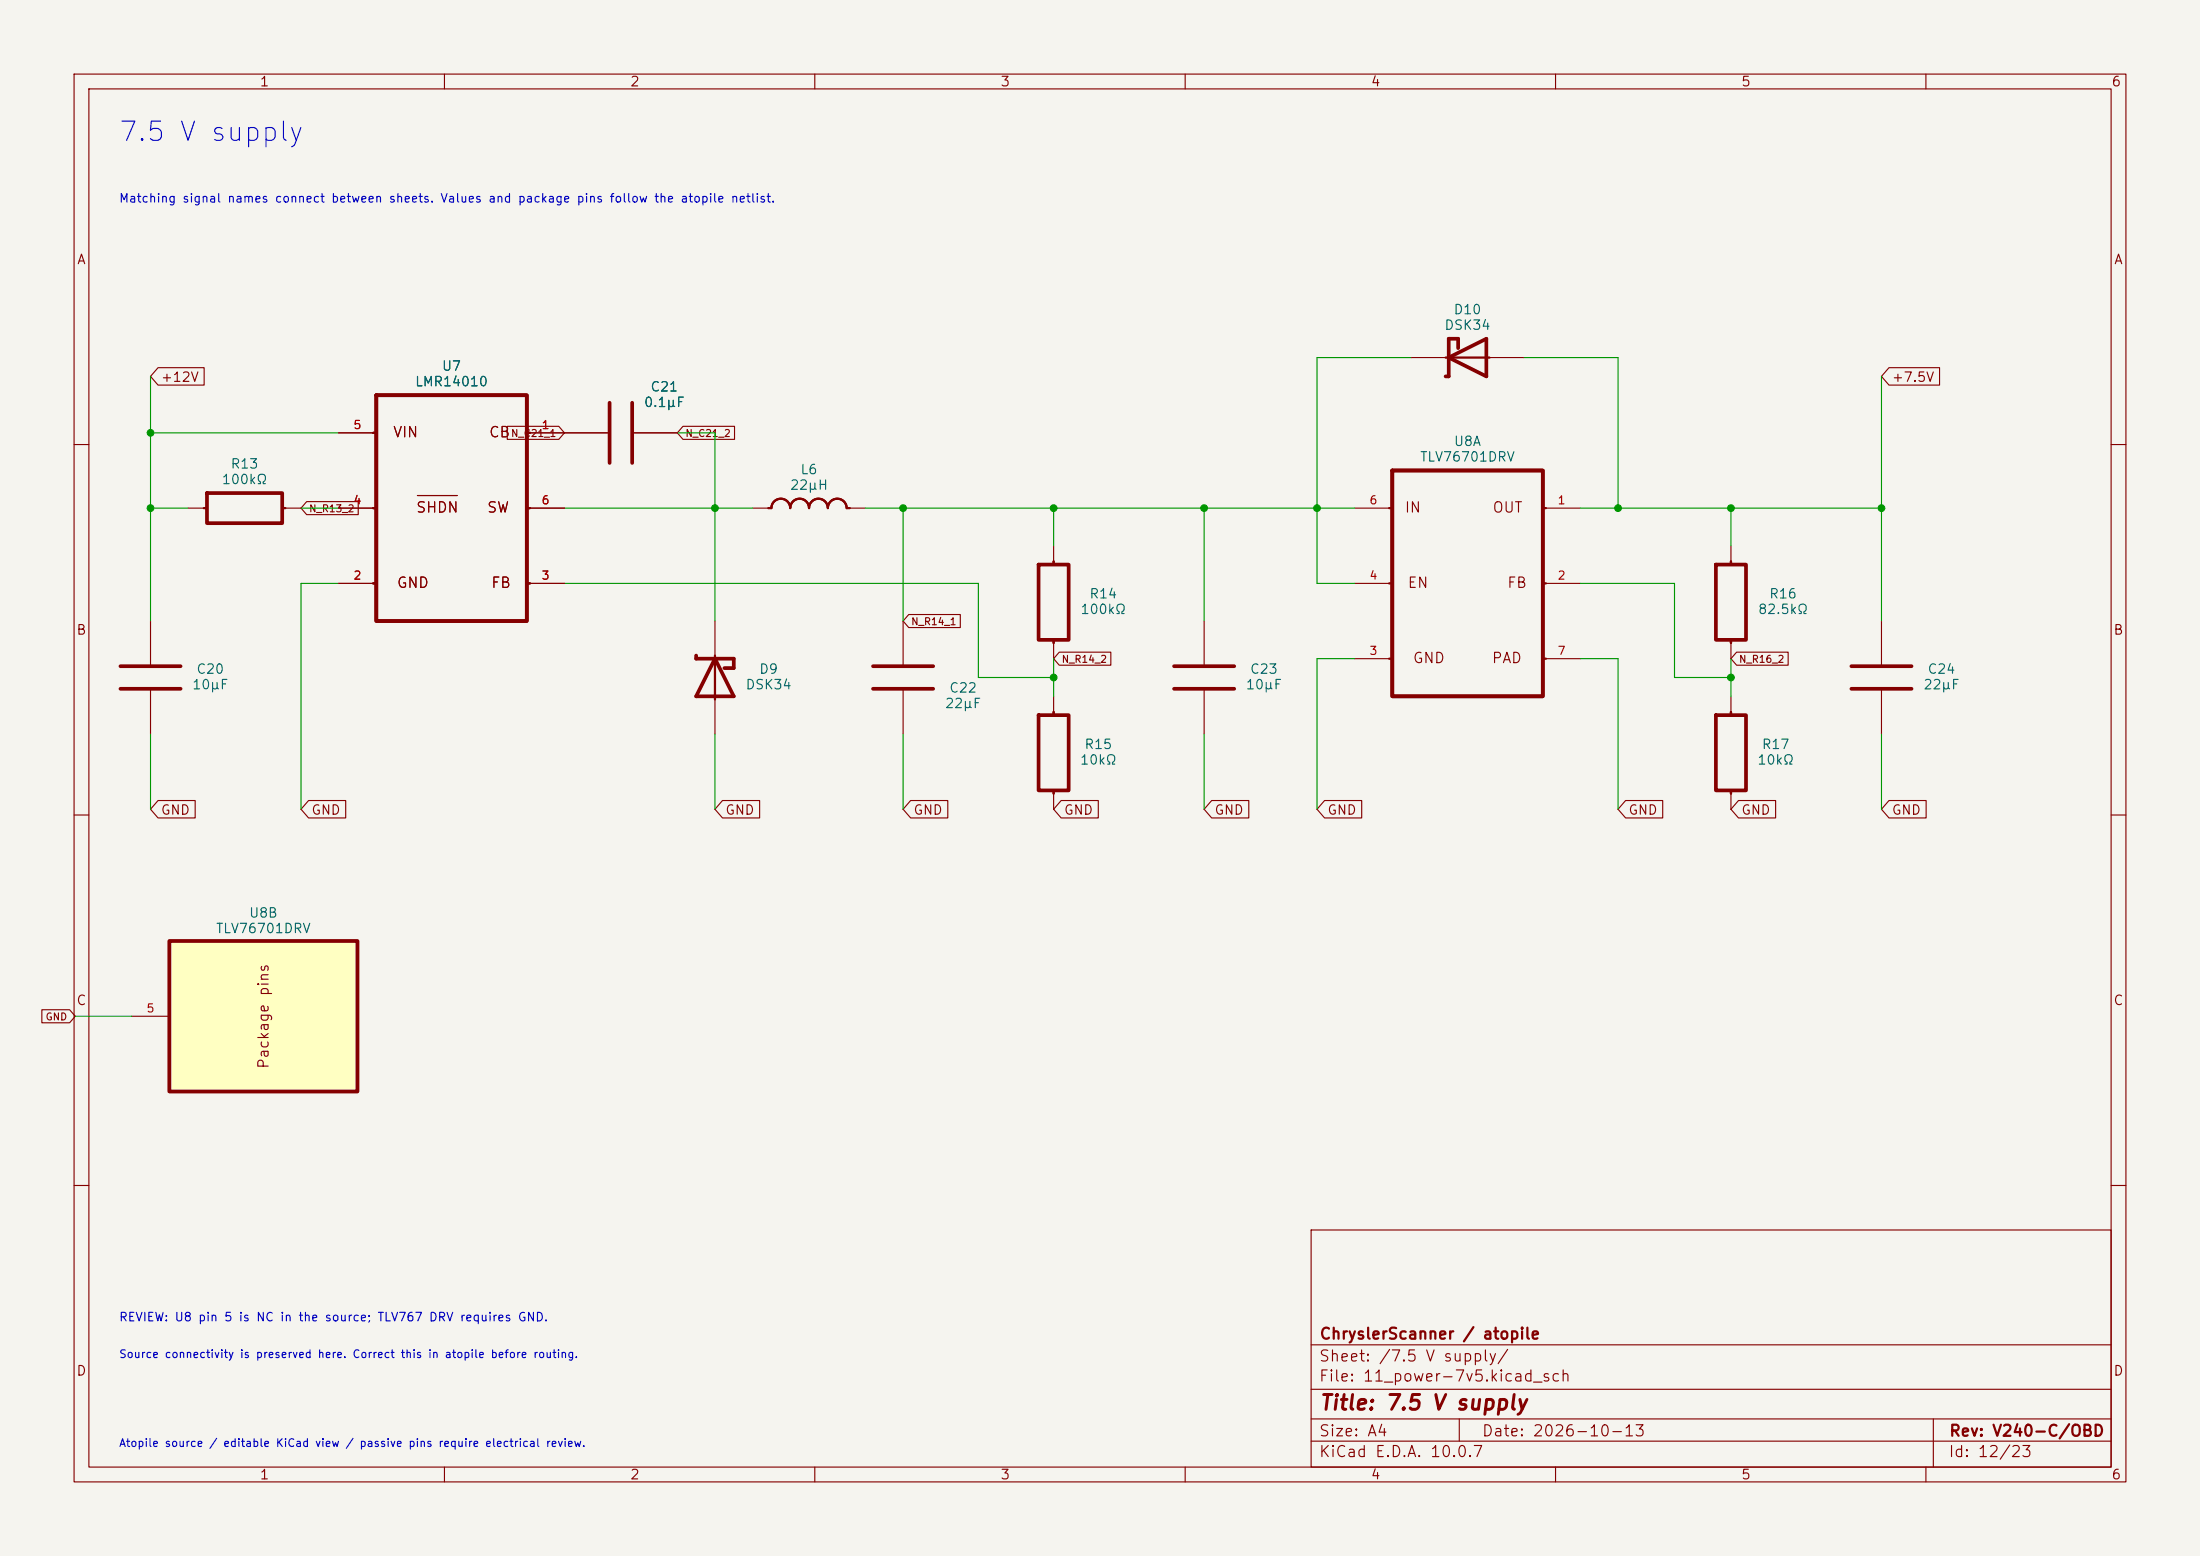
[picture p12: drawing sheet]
<svg xmlns="http://www.w3.org/2000/svg" width="297mm" height="210mm" viewBox="0 0 297 210" stroke-linecap="round" stroke-linejoin="round" font-family="sans-serif">
<path d="M0 0h297v210h-297z" fill="#f5f4ef" stroke="#f5f4ef" stroke-width=".14"/>
<g fill="none" stroke="#840000" stroke-width=".15">
<path d="M10 10h277v190h-277zM12 12h273v186h-273zM60 10v2M110 10v2M160 10v2M210 10v2M260 10v2M45.7 58.4h5.1M71.1 58.4h11.2M85.3 58.4h6.1M190.5 48.3h5.1M200.7 48.3h5"/>
<path d="M10 60h2M25.4 68.6h2.5M38.1 68.6h2.5M45.7 68.6h5.1M45.7 78.7h5.1M56.3 66.9h5.4M71.1 68.6h5.1M71.1 78.7h5.1M142.2 73.7v2.5M182.9 68.6h5.1M182.9 78.7h5.1M208.3 68.6h5.1"/>
<path d="M208.3 78.7h5.1M233.7 73.7v2.5M285 60h2M20.3 83.8v6.1M20.3 93v6.1M96.5 83.8v5.1M96.5 94v5.1M121.9 83.8v6.1M121.9 93v6.1M142.2 86.4v2.5M142.2 94v2.5M162.6 83.8v6.1"/>
<path d="M162.6 93v6.1M182.9 88.9h5.1M208.3 88.9h5.1M233.7 86.4v2.5M233.7 94v2.5M254 83.8v6.1M254 93v6.1M10 110h2M142.2 106.7v2.5M233.7 106.7v2.5M285 110h2M10 160h2"/>
<path d="M177 166h108v32h-108zM285 160h2M60 198v2M110 198v2M160 198v2M177 194.5h108M177 191.5h108M177 187.5h108M177 181.5h108M197 191.5v3M210 198v2M260 198v2"/>
<path d="M261 191.5v6.5"/>
</g>
<g fill="none" stroke="#840000" stroke-width=".5">
<path d="M50.8 53.3h20.3v30.5h-20.3zM82.3 54.4v8.1M85.3 54.4v8.1M195.6 48.3l5.1-2.6v5.1zM196.8 47v-1.3h-1.2v5.1h-.4M27.9 66.5h10.2v4.1h-10.2zM140.2 76.2h4.1v10.2h-4.1zM188 63.5h20.3v30.5h-20.3zM231.6 76.2h4.1v10.2h-4.1zM16.3 89.9h8.1M16.3 93h8.1M94 88.5v.4h5.1v1.3h-1.3"/>
<path d="M96.5 88.9l2.6 5.1h-5.1zM117.9 89.9h8.1M117.9 93h8.1M140.2 96.5h4.1v10.2h-4.1zM158.5 89.9h8.1M158.5 93h8.1M231.6 96.5h4.1v10.2h-4.1zM249.9 89.9h8.2M249.9 93h8.2"/>
</g>
<g fill="none" stroke="#840000" stroke-width=".3">
<path d="M50.4 58.4h.4M71.1 58.4h.4M195.2 48.3h5.9M27.5 68.6h.4M38.1 68.6h.4M50.4 68.6h.4M50.4 78.7h.4M71.1 68.6h.4M71.1 78.7h.4M142.2 75.8v.4M187.5 68.6h.5M187.5 78.7h.5"/>
<path d="M208.3 68.6h.4M208.3 78.7h.4M233.7 75.8v.4M96.5 88.5v5.9M142.2 86.4v.4M142.2 96.1v.4M187.5 88.9h.5M208.3 88.9h.4M233.7 86.4v.4M233.7 96.1v.4M142.2 106.7v.4M233.7 106.7v.4"/>
</g>
<path d="M22.9 127h25.4v20.3h-25.4z" fill="#ffffc2"/>
<path d="M22.9 127h25.4v20.3h-25.4z" fill="none" stroke="#840000" stroke-width=".51"/>
<g fill="none" stroke="#840000" stroke-width=".15">
<path d="M21.3 49.6h6.3v2.4h-6.3l-1-1.2zM45.7 58.4h5.1M68.5 57.5h6.9l.8 .9-.8 .9h-6.9zM71.1 58.4h11.2M85.3 58.4h6.1M92.2 57.5h7v1.8h-7l-.8-.9zM255 49.6h6.8v2.4h-6.8l-1-1.2zM41.4 67.7h7v1.8h-7l-.8-.9zM45.7 68.6h5.1M45.7 78.7h5.1M71.1 68.6h5.1M71.1 78.7h5.1"/>
<path d="M101.6 68.6h2.5M114.3 68.6h2.5M122.7 82.9h6.9v1.8h-6.9l-.8-.9zM143 88h7v1.8h-7l-.8-.9zM234.4 88h7v1.8h-7l-.7-.9zM21.3 108h5v2.4h-5l-1-1.2zM41.7 108h5v2.4h-5l-1.1-1.2zM97.5 108h5v2.4h-5l-1-1.2zM122.9 108h5v2.4h-5l-1-1.2zM143.3 108h5v2.4h-5l-1.1-1.2zM163.6 108h5v2.4h-5l-1-1.2zM178.8 108h5v2.4h-5l-1-1.2z"/>
<path d="M219.5 108h5v2.4h-5l-1.1-1.2zM234.7 108h5v2.4h-5l-1-1.2zM255 108h5v2.4h-5l-1-1.2zM5.6 136.3h3.8l.8 .9-.8 .8h-3.8zM17.8 137.2h5.1"/>
</g>
<path d="M106.7 68.5a1.27 1.27 0 0 0-1.3-1.2 1.27 1.27 0 0 0-1.3 1.3h-.4M106.7 68.5v.1M109.2 68.5a1.27 1.27 0 0 0-1.3-1.2 1.27 1.27 0 0 0-1.2 1.2M109.2 68.5v.1M109.2 68.5a1.27 1.27 0 0 1 1.3-1.2 1.27 1.27 0 0 1 1.3 1.3 1.27 1.27 0 0 1 1.2-1.3 1.27 1.27 0 0 1 1.3 1.3h.4" fill="none" stroke="#840000" stroke-width=".3"/>
<g fill="none" stroke="#009600" stroke-width=".15">
<path d="M20.3 50.8v33M20.3 58.4h25.4M91.4 58.4h5.1v25.4M190.5 48.3h-12.7v30.4h5.1M205.7 48.3h12.7v20.3M254 50.8v33M20.3 68.6h5.1M40.6 68.6h5.1M45.7 78.7h-5.1v30.5M76.2 78.7h55.9v12.7h10.1M76.2 68.6h25.4M116.8 68.6h66.1"/>
<path d="M121.9 68.6v15.2M142.2 68.6v5.1M162.6 68.6v15.2M213.4 78.7h12.7v12.7h7.6M213.4 68.6h40.6M233.7 68.6v5.1M20.3 99.1v10.1M96.5 99.1v10.1M121.9 99.1v10.1M142.2 88.9v5.1M162.6 99.1v10.1M182.9 88.9h-5.1v20.3"/>
<path d="M213.4 88.9h5v20.3M233.7 88.9v5.1M254 99.1v10.1M10.2 137.2h7.6"/>
</g>
<g fill="#009600" stroke="#009600" stroke-width=".14">
<circle cx="20.3" cy="58.4" r=".46"/>
<circle cx="20.3" cy="68.6" r=".46"/>
<circle cx="121.9" cy="68.6" r=".46"/>
<circle cx="96.5" cy="68.6" r=".46"/>
<circle cx="162.6" cy="68.6" r=".46"/>
<circle cx="177.8" cy="68.6" r=".46"/>
<circle cx="142.2" cy="91.4" r=".46"/>
<circle cx="142.2" cy="68.6" r=".46"/>
<circle cx="218.4" cy="68.6" r=".46"/>
<circle cx="233.7" cy="68.6" r=".46"/>
<circle cx="254" cy="68.6" r=".46"/>
<circle cx="233.7" cy="91.4" r=".46"/>
</g>
<text font-size="2.6" fill="#0000c2" x="15.8" y="19.7">7.5 V supply</text>
<text font-size="2" fill="#840000" x="178" y="190.8">Title: 7.5 V supply</text>
<g font-size="1.5" fill="#840000">
<text x="178" y="184.1">Sheet: /7.5 V supply/</text>
<text x="178" y="181.1">ChryslerScanner / atopile</text>
<text x="178" y="186.8">File: 11_power-7v5.kicad_sch</text>
<text x="178" y="197">KiCad E.D.A. 10.0.7</text>
<text x="178" y="194.2">Size: A4</text>
<text x="200" y="194.2">Date: 2026-10-13</text>
<text x="263" y="197">Id: 12/23</text>
<text x="263" y="194.2">Rev: V240-C/OBD</text>
</g>
<g font-size="1.4" fill="#840000">
<text x="53" y="59.4">VIN</text>
<text x="65.9" y="59.4">CB</text>
<text x="56.1" y="69.5">SHDN</text>
<text x="65.6" y="69.5">SW</text>
<text x="189.5" y="69.5">IN</text>
<text x="201.4" y="69.5">OUT</text>
<text x="53.5" y="79.7">GND</text>
<text x="66.2" y="79.7">FB</text>
<text x="189.9" y="79.7">EN</text>
<text x="203.4" y="79.7">FB</text>
<text x="190.6" y="89.9">GND</text>
<text x="201.3" y="89.9">PAD</text>
<text x="36.6" y="144.4" transform="rotate(-90 36.6 144.4)">Package pins</text>
</g>
<g font-size="1.3" fill="#840000">
<text x="35" y="12">1</text>
<text x="85" y="12">2</text>
<text x="135" y="12">3</text>
<text x="185" y="12">4</text>
<text x="235" y="12">5</text>
<text x="285" y="12">6</text>
<text x="10.3" y="36">A</text>
<text x="285.3" y="36">A</text>
<text x="21.6" y="51.9">+12V</text>
<text x="255.3" y="51.9">+7.5V</text>
<text x="10.2" y="86">B</text>
<text x="285.2" y="86">B</text>
<text x="21.6" y="110.3">GND</text>
<text x="41.9" y="110.3">GND</text>
<text x="97.8" y="110.3">GND</text>
<text x="123.2" y="110.3">GND</text>
<text x="143.5" y="110.3">GND</text>
<text x="163.9" y="110.3">GND</text>
<text x="179.1" y="110.3">GND</text>
<text x="219.7" y="110.3">GND</text>
<text x="235" y="110.3">GND</text>
<text x="255.3" y="110.3">GND</text>
<text x="10.2" y="136">C</text>
<text x="285.2" y="136">C</text>
<text x="10.2" y="186">D</text>
<text x="285.2" y="186">D</text>
<text x="35" y="200">1</text>
<text x="85" y="200">2</text>
<text x="135" y="200">3</text>
<text x="185" y="200">4</text>
<text x="235" y="200">5</text>
<text x="285" y="200">6</text>
</g>
<g font-size="1.3" fill="#006464">
<text x="194.9" y="44.8">DSK34</text>
<text x="196.1" y="42.7">D10</text>
<text x="55.9" y="52.5">LMR14010</text>
<text x="59.6" y="50.4">U7</text>
<text x="87.7" y="53.2">C21</text>
<text x="86.8" y="55.3">0.1μF</text>
<text x="29.8" y="65.7">100kΩ</text>
<text x="31" y="63.6">R13</text>
<text x="108" y="64.3">L6</text>
<text x="191.6" y="62.6">TLV76701DRV</text>
<text x="196.2" y="60.5">U8A</text>
<text x="106.6" y="66.4">22µH</text>
<text x="145.8" y="83.2">100kΩ</text>
<text x="147" y="81.1">R14</text>
<text x="237.2" y="83.2">82.5kΩ</text>
<text x="238.8" y="81.1">R16</text>
<text x="25.8" y="93.4">10μF</text>
<text x="26.4" y="91.3">C20</text>
<text x="100.6" y="93.4">DSK34</text>
<text x="102.4" y="91.3">D9</text>
<text x="127.5" y="95.9">22μF</text>
<text x="128.1" y="93.8">C22</text>
<text x="168.1" y="93.4">10μF</text>
<text x="168.7" y="91.3">C23</text>
<text x="259.6" y="93.4">22μF</text>
<text x="260.1" y="91.3">C24</text>
<text x="146.3" y="101.4">R15</text>
<text x="237.8" y="101.4">R17</text>
<text x="145.7" y="103.5">10kΩ</text>
<text x="237.1" y="103.5">10kΩ</text>
<text x="33.5" y="124.2">U8B</text>
<text x="29.1" y="126.3">TLV76701DRV</text>
</g>
<g font-size="1.2" fill="#0000c2">
<text x="16" y="27.6">Matching signal names connect between sheets. Values and package pins follow the atopile netlist.</text>
<text x="16" y="178.6">REVIEW: U8 pin 5 is NC in the source; TLV767 DRV requires GND.</text>
</g>
<g font-size="1.1" fill="#a90000">
<text x="47.6" y="58.2">5</text>
<text x="73" y="58.2">1</text>
<text x="47.6" y="68.3">4</text>
<text x="73" y="68.3">6</text>
<text x="184.8" y="68.3">6</text>
<text x="210.2" y="68.3">1</text>
<text x="47.6" y="78.5">2</text>
<text x="73" y="78.5">3</text>
<text x="184.8" y="78.5">4</text>
<text x="210.2" y="78.5">2</text>
<text x="184.8" y="88.7">3</text>
<text x="210.2" y="88.7">7</text>
<text x="19.7" y="136.9">5</text>
</g>
<g font-size="1.1" fill="#0000c2">
<text x="16" y="183.5">Source connectivity is preserved here. Correct this in atopile before routing.</text>
<text x="16" y="195.5">Atopile source / editable KiCad view / passive pins require electrical review.</text>
</g>
<g font-size="1" fill="#840000">
<text x="68.9" y="59.2">N_C21_1</text>
<text x="92.4" y="59.2">N_C21_2</text>
<text x="41.6" y="69.4">N_R13_2</text>
<text x="122.9" y="84.6">N_R14_1</text>
<text x="143.2" y="89.7">N_R14_2</text>
<text x="234.7" y="89.7">N_R16_2</text>
<text x="6.1" y="137.9">GND</text>
</g>
</svg>
